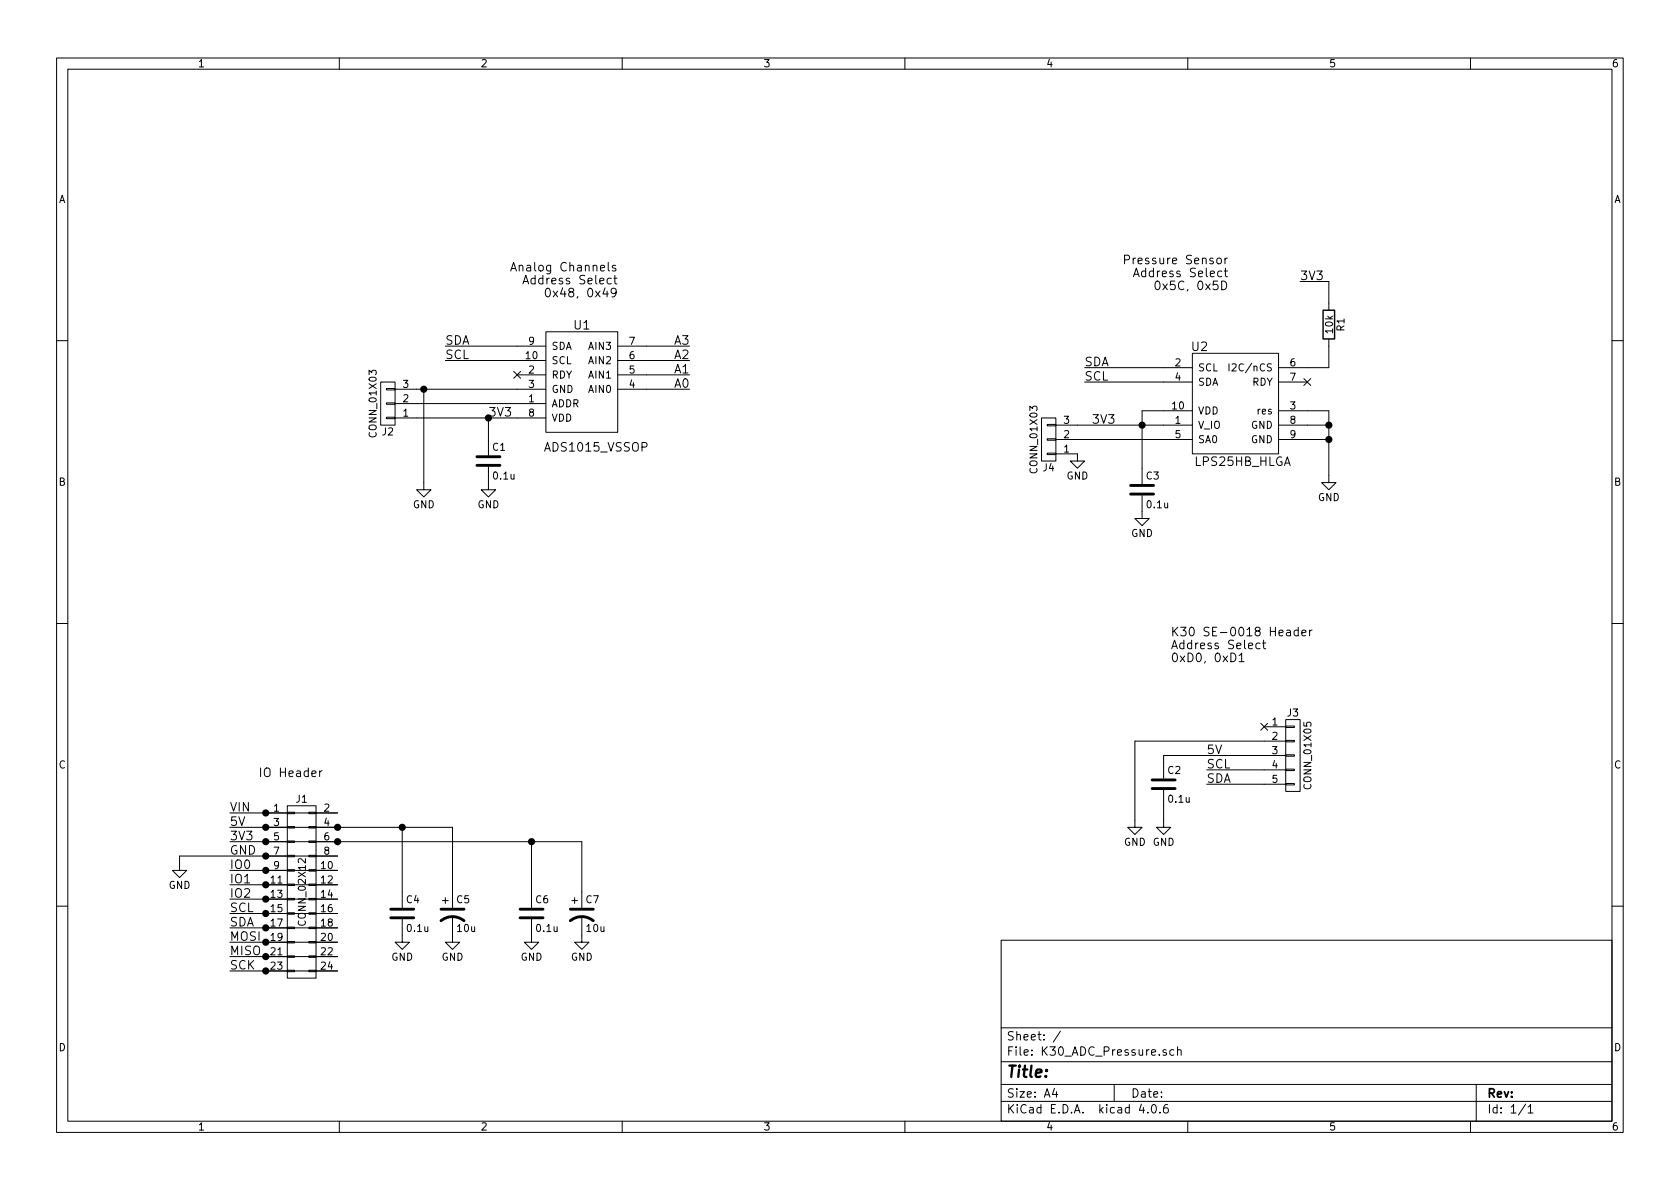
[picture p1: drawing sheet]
EESchema Schematic File Version 2
LIBS:power
LIBS:device
LIBS:transistors
LIBS:conn
LIBS:linear
LIBS:regul
LIBS:74xx
LIBS:cmos4000
LIBS:adc-dac
LIBS:memory
LIBS:xilinx
LIBS:microcontrollers
LIBS:dsp
LIBS:microchip
LIBS:analog_switches
LIBS:motorola
LIBS:texas
LIBS:intel
LIBS:audio
LIBS:interface
LIBS:digital-audio
LIBS:philips
LIBS:display
LIBS:cypress
LIBS:siliconi
LIBS:opto
LIBS:atmel
LIBS:contrib
LIBS:valves
LIBS:K30_ADC_Pressure-cache
EELAYER 25 0
EELAYER END
$Descr A4 11693 8268
encoding utf-8
Sheet 1 1
Title ""
Date ""
Rev ""
Comp ""
Comment1 ""
Comment2 ""
Comment3 ""
Comment4 ""
$EndDescr
$Comp
L ADS1015_VSSOP U1
U 1 1
P 4050 2650
F 0 "U1" H 4050 3050 60  0000 C CNN
F 1 "ADS1015_VSSOP" H 4150 2200 60  0000 C CNN
F 2 "Housings_SSOP:MSOP-10_3x3mm_Pitch0.5mm" H 4050 2650 60  0001 C CNN
F 3 "" H 4050 2650 60  0001 C CNN
	1    4050 2650
	1    0    0    -1  
$EndComp
$Comp
L LPS25HB_HLGA U2
U 1 1
P 8600 2800
F 0 "U2" H 8350 3200 60  0000 C CNN
F 1 "LPS25HB_HLGA" H 8650 2400 60  0000 C CNN
F 2 "HLGA-10L:HLGA10L" H 8500 2800 60  0001 C CNN
F 3 "" H 8500 2800 60  0001 C CNN
	1    8600 2800
	1    0    0    -1  
$EndComp
NoConn ~ 3600 2600
$Comp
L CONN_01X03 J2
U 1 1
P 2700 2800
F 0 "J2" H 2700 3000 50  0000 C CNN
F 1 "CONN_01X03" V 2800 2800 50  0000 C CNN
F 2 "Socket_Strips:Socket_Strip_Straight_1x03_Pitch2.54mm" H 2700 2800 50  0001 C CNN
F 3 "" H 2700 2800 50  0001 C CNN
	1    2700 2800
	-1   0    0    1   
$EndComp
$Comp
L C C1
U 1 1
P 3400 3200
F 0 "C1" H 3425 3300 50  0000 L CNN
F 1 "0.1u" H 3425 3100 50  0000 L CNN
F 2 "Capacitors_SMD:C_0603_HandSoldering" H 3438 3050 50  0001 C CNN
F 3 "" H 3400 3200 50  0001 C CNN
	1    3400 3200
	1    0    0    -1  
$EndComp
Text Label 3400 2900 0    60   ~ 0
3V3
Text Label 3100 2400 0    60   ~ 0
SDA
Text Label 3100 2500 0    60   ~ 0
SCL
Text Label 4800 2400 2    60   ~ 0
A3
Text Label 4800 2500 2    60   ~ 0
A2
Text Label 4800 2600 2    60   ~ 0
A1
Text Label 4800 2700 2    60   ~ 0
A0
$Comp
L CONN_01X03 J4
U 1 1
P 7300 3050
F 0 "J4" H 7300 3250 50  0000 C CNN
F 1 "CONN_01X03" V 7400 3050 50  0000 C CNN
F 2 "Socket_Strips:Socket_Strip_Straight_1x03_Pitch2.54mm" H 7300 3050 50  0001 C CNN
F 3 "" H 7300 3050 50  0001 C CNN
	1    7300 3050
	-1   0    0    1   
$EndComp
$Comp
L C C3
U 1 1
P 7950 3400
F 0 "C3" H 7975 3500 50  0000 L CNN
F 1 "0.1u" H 7975 3300 50  0000 L CNN
F 2 "Capacitors_SMD:C_0603_HandSoldering" H 7988 3250 50  0001 C CNN
F 3 "" H 7950 3400 50  0001 C CNN
	1    7950 3400
	1    0    0    -1  
$EndComp
Text Label 7550 2550 0    60   ~ 0
SDA
Text Label 7550 2650 0    60   ~ 0
SCL
$Comp
L R R1
U 1 1
P 9250 2250
F 0 "R1" V 9330 2250 50  0000 C CNN
F 1 "10k" V 9250 2250 50  0000 C CNN
F 2 "Resistors_SMD:R_0603_HandSoldering" V 9180 2250 50  0001 C CNN
F 3 "" H 9250 2250 50  0001 C CNN
	1    9250 2250
	1    0    0    -1  
$EndComp
Text Label 9050 1950 0    60   ~ 0
3V3
NoConn ~ 9100 2650
$Comp
L CONN_02X12 J1
U 1 1
P 2100 6200
F 0 "J1" H 2100 6850 50  0000 C CNN
F 1 "CONN_02X12" V 2100 6200 50  0000 C CNN
F 2 "Socket_Strips:Socket_Strip_Straight_2x12_Pitch2.54mm" H 2100 5000 50  0001 C CNN
F 3 "" H 2100 5000 50  0001 C CNN
	1    2100 6200
	1    0    0    -1  
$EndComp
Text Label 1600 5650 0    60   ~ 0
VIN
Text Label 1600 5750 0    60   ~ 0
5V
Text Label 1600 5850 0    60   ~ 0
3V3
Text Label 1600 5950 0    60   ~ 0
GND
Text Label 1600 6050 0    60   ~ 0
IO0
Text Label 1600 6150 0    60   ~ 0
IO1
Text Label 1600 6250 0    60   ~ 0
IO2
Text Label 1600 6450 0    60   ~ 0
SDA
Text Label 1600 6350 0    60   ~ 0
SCL
Text Label 1600 6550 0    60   ~ 0
MOSI
Text Label 1600 6650 0    60   ~ 0
MISO
Text Label 1600 6750 0    60   ~ 0
SCK
Text Notes 1800 5400 0    60   ~ 0
IO Header\n
Text Notes 8550 2010 2    60   ~ 0
Pressure Sensor\nAddress Select\n0x5C, 0x5D\n
Text Notes 4300 2060 2    60   ~ 0
Analog Channels\nAddress Select\n0x48, 0x49
Text Label 8400 5250 0    60   ~ 0
5V
Text Label 8400 5350 0    60   ~ 0
SCL
Text Label 8400 5450 0    60   ~ 0
SDA
$Comp
L C C2
U 1 1
P 8100 5450
F 0 "C2" H 8125 5550 50  0000 L CNN
F 1 "0.1u" H 8125 5350 50  0000 L CNN
F 2 "Capacitors_SMD:C_0603_HandSoldering" H 8138 5300 50  0001 C CNN
F 3 "" H 8100 5450 50  0001 C CNN
	1    8100 5450
	1    0    0    -1  
$EndComp
Text Notes 8150 4600 0    60   ~ 0
K30 SE-0018 Header\nAddress Select\n0xD0, 0xD1\n
$Comp
L CONN_01X05 J3
U 1 1
P 9000 5250
F 0 "J3" H 9000 5550 50  0000 C CNN
F 1 "CONN_01X05" V 9100 5250 50  0000 C CNN
F 2 "Socket_Strips:Socket_Strip_Straight_1x05_Pitch2.54mm" H 9000 5250 50  0001 C CNN
F 3 "" H 9000 5250 50  0001 C CNN
	1    9000 5250
	1    0    0    -1  
$EndComp
NoConn ~ 8800 5050
$Comp
L GND #PWR01
U 1 1
P 1250 6000
F 0 "#PWR01" H 1250 5750 50  0001 C CNN
F 1 "GND" H 1250 5850 50  0000 C CNN
F 2 "" H 1250 6000 50  0001 C CNN
F 3 "" H 1250 6000 50  0001 C CNN
	1    1250 6000
	1    0    0    -1  
$EndComp
$Comp
L GND #PWR02
U 1 1
P 9250 3300
F 0 "#PWR02" H 9250 3050 50  0001 C CNN
F 1 "GND" H 9250 3150 50  0000 C CNN
F 2 "" H 9250 3300 50  0001 C CNN
F 3 "" H 9250 3300 50  0001 C CNN
	1    9250 3300
	1    0    0    -1  
$EndComp
$Comp
L GND #PWR03
U 1 1
P 3400 3350
F 0 "#PWR03" H 3400 3100 50  0001 C CNN
F 1 "GND" H 3400 3200 50  0000 C CNN
F 2 "" H 3400 3350 50  0001 C CNN
F 3 "" H 3400 3350 50  0001 C CNN
	1    3400 3350
	1    0    0    -1  
$EndComp
Text Label 7600 2950 0    60   ~ 0
3V3
$Comp
L GND #PWR04
U 1 1
P 7500 3150
F 0 "#PWR04" H 7500 2900 50  0001 C CNN
F 1 "GND" H 7500 3000 50  0000 C CNN
F 2 "" H 7500 3150 50  0001 C CNN
F 3 "" H 7500 3150 50  0001 C CNN
	1    7500 3150
	1    0    0    -1  
$EndComp
$Comp
L GND #PWR05
U 1 1
P 7950 3550
F 0 "#PWR05" H 7950 3300 50  0001 C CNN
F 1 "GND" H 7950 3400 50  0000 C CNN
F 2 "" H 7950 3550 50  0001 C CNN
F 3 "" H 7950 3550 50  0001 C CNN
	1    7950 3550
	1    0    0    -1  
$EndComp
$Comp
L GND #PWR06
U 1 1
P 2950 3350
F 0 "#PWR06" H 2950 3100 50  0001 C CNN
F 1 "GND" H 2950 3200 50  0000 C CNN
F 2 "" H 2950 3350 50  0001 C CNN
F 3 "" H 2950 3350 50  0001 C CNN
	1    2950 3350
	1    0    0    -1  
$EndComp
$Comp
L C C4
U 1 1
P 2800 6350
F 0 "C4" H 2825 6450 50  0000 L CNN
F 1 "0.1u" H 2825 6250 50  0000 L CNN
F 2 "Capacitors_SMD:C_0603_HandSoldering" H 2838 6200 50  0001 C CNN
F 3 "" H 2800 6350 50  0001 C CNN
	1    2800 6350
	1    0    0    -1  
$EndComp
$Comp
L CP1 C5
U 1 1
P 3150 6350
F 0 "C5" H 3175 6450 50  0000 L CNN
F 1 "10u" H 3175 6250 50  0000 L CNN
F 2 "Capacitors_SMD:CP_Elec_5x4.5" H 3150 6350 50  0001 C CNN
F 3 "" H 3150 6350 50  0001 C CNN
	1    3150 6350
	1    0    0    -1  
$EndComp
$Comp
L GND #PWR07
U 1 1
P 2800 6500
F 0 "#PWR07" H 2800 6250 50  0001 C CNN
F 1 "GND" H 2800 6350 50  0000 C CNN
F 2 "" H 2800 6500 50  0001 C CNN
F 3 "" H 2800 6500 50  0001 C CNN
	1    2800 6500
	1    0    0    -1  
$EndComp
$Comp
L GND #PWR08
U 1 1
P 3150 6500
F 0 "#PWR08" H 3150 6250 50  0001 C CNN
F 1 "GND" H 3150 6350 50  0000 C CNN
F 2 "" H 3150 6500 50  0001 C CNN
F 3 "" H 3150 6500 50  0001 C CNN
	1    3150 6500
	1    0    0    -1  
$EndComp
$Comp
L C C6
U 1 1
P 3700 6350
F 0 "C6" H 3725 6450 50  0000 L CNN
F 1 "0.1u" H 3725 6250 50  0000 L CNN
F 2 "Capacitors_SMD:C_0603_HandSoldering" H 3738 6200 50  0001 C CNN
F 3 "" H 3700 6350 50  0001 C CNN
	1    3700 6350
	1    0    0    -1  
$EndComp
$Comp
L CP1 C7
U 1 1
P 4050 6350
F 0 "C7" H 4075 6450 50  0000 L CNN
F 1 "10u" H 4075 6250 50  0000 L CNN
F 2 "Capacitors_SMD:CP_Elec_5x4.5" H 4050 6350 50  0001 C CNN
F 3 "" H 4050 6350 50  0001 C CNN
	1    4050 6350
	1    0    0    -1  
$EndComp
$Comp
L GND #PWR09
U 1 1
P 3700 6500
F 0 "#PWR09" H 3700 6250 50  0001 C CNN
F 1 "GND" H 3700 6350 50  0000 C CNN
F 2 "" H 3700 6500 50  0001 C CNN
F 3 "" H 3700 6500 50  0001 C CNN
	1    3700 6500
	1    0    0    -1  
$EndComp
$Comp
L GND #PWR010
U 1 1
P 4050 6500
F 0 "#PWR010" H 4050 6250 50  0001 C CNN
F 1 "GND" H 4050 6350 50  0000 C CNN
F 2 "" H 4050 6500 50  0001 C CNN
F 3 "" H 4050 6500 50  0001 C CNN
	1    4050 6500
	1    0    0    -1  
$EndComp
Wire Wire Line
	3100 2400 3600 2400
Wire Wire Line
	3100 2500 3600 2500
Wire Wire Line
	2900 2700 3600 2700
Wire Wire Line
	3600 2800 2900 2800
Wire Wire Line
	3400 2900 3400 3050
Wire Wire Line
	4800 2400 4500 2400
Wire Wire Line
	4800 2500 4500 2500
Wire Wire Line
	4800 2600 4500 2600
Wire Wire Line
	4800 2700 4500 2700
Wire Wire Line
	7550 2550 8100 2550
Wire Wire Line
	7550 2650 8100 2650
Wire Wire Line
	7500 2950 8100 2950
Wire Wire Line
	7500 3050 8100 3050
Wire Wire Line
	7950 2850 7950 3250
Connection ~ 7950 2950
Wire Wire Line
	7950 2850 8100 2850
Wire Wire Line
	9100 2550 9250 2550
Wire Wire Line
	9250 2550 9250 2400
Wire Wire Line
	9250 2100 9250 1950
Wire Wire Line
	9250 1950 9050 1950
Wire Wire Line
	9100 2850 9250 2850
Wire Wire Line
	9250 2850 9250 3300
Wire Wire Line
	9100 2950 9250 2950
Connection ~ 9250 2950
Wire Wire Line
	9100 3050 9250 3050
Connection ~ 9250 3050
Wire Wire Line
	1600 5650 2350 5650
Connection ~ 1850 5650
Connection ~ 1850 5750
Connection ~ 1850 5850
Wire Wire Line
	1250 5950 2350 5950
Connection ~ 1850 5950
Wire Wire Line
	1600 6050 2350 6050
Connection ~ 1850 6050
Wire Wire Line
	1600 6150 2350 6150
Connection ~ 1850 6150
Wire Wire Line
	1600 6250 2350 6250
Connection ~ 1850 6250
Wire Wire Line
	1600 6350 2350 6350
Connection ~ 1850 6350
Wire Wire Line
	1600 6450 2350 6450
Connection ~ 1850 6450
Wire Wire Line
	1600 6550 2350 6550
Connection ~ 1850 6550
Wire Wire Line
	1600 6650 2350 6650
Connection ~ 1850 6650
Wire Wire Line
	1600 6750 2350 6750
Connection ~ 1850 6750
Wire Wire Line
	8100 5250 8800 5250
Wire Wire Line
	8400 5450 8800 5450
Wire Wire Line
	8100 5300 8100 5250
Wire Wire Line
	8800 5150 7900 5150
Wire Wire Line
	8800 5350 8400 5350
Wire Wire Line
	1250 6000 1250 5950
Wire Wire Line
	2900 2900 3600 2900
Wire Wire Line
	2950 2700 2950 3350
Connection ~ 2950 2700
Connection ~ 3400 2900
Connection ~ 2350 5750
Wire Wire Line
	3150 5750 3150 6200
Connection ~ 2350 5850
Wire Wire Line
	2800 5750 2800 6200
Connection ~ 2800 5750
Wire Wire Line
	3700 6200 3700 5850
Connection ~ 3700 5850
Wire Wire Line
	4050 6200 4050 5850
$Comp
L GND #PWR011
U 1 1
P 8100 5700
F 0 "#PWR011" H 8100 5450 50  0001 C CNN
F 1 "GND" H 8100 5550 50  0000 C CNN
F 2 "" H 8100 5700 50  0001 C CNN
F 3 "" H 8100 5700 50  0001 C CNN
	1    8100 5700
	1    0    0    -1  
$EndComp
Wire Wire Line
	8100 5600 8100 5700
$Comp
L GND #PWR012
U 1 1
P 7900 5700
F 0 "#PWR012" H 7900 5450 50  0001 C CNN
F 1 "GND" H 7900 5550 50  0000 C CNN
F 2 "" H 7900 5700 50  0001 C CNN
F 3 "" H 7900 5700 50  0001 C CNN
	1    7900 5700
	1    0    0    -1  
$EndComp
Wire Wire Line
	7900 5150 7900 5700
Wire Wire Line
	1600 5750 3150 5750
Wire Wire Line
	4050 5850 1600 5850
$EndSCHEMATC
